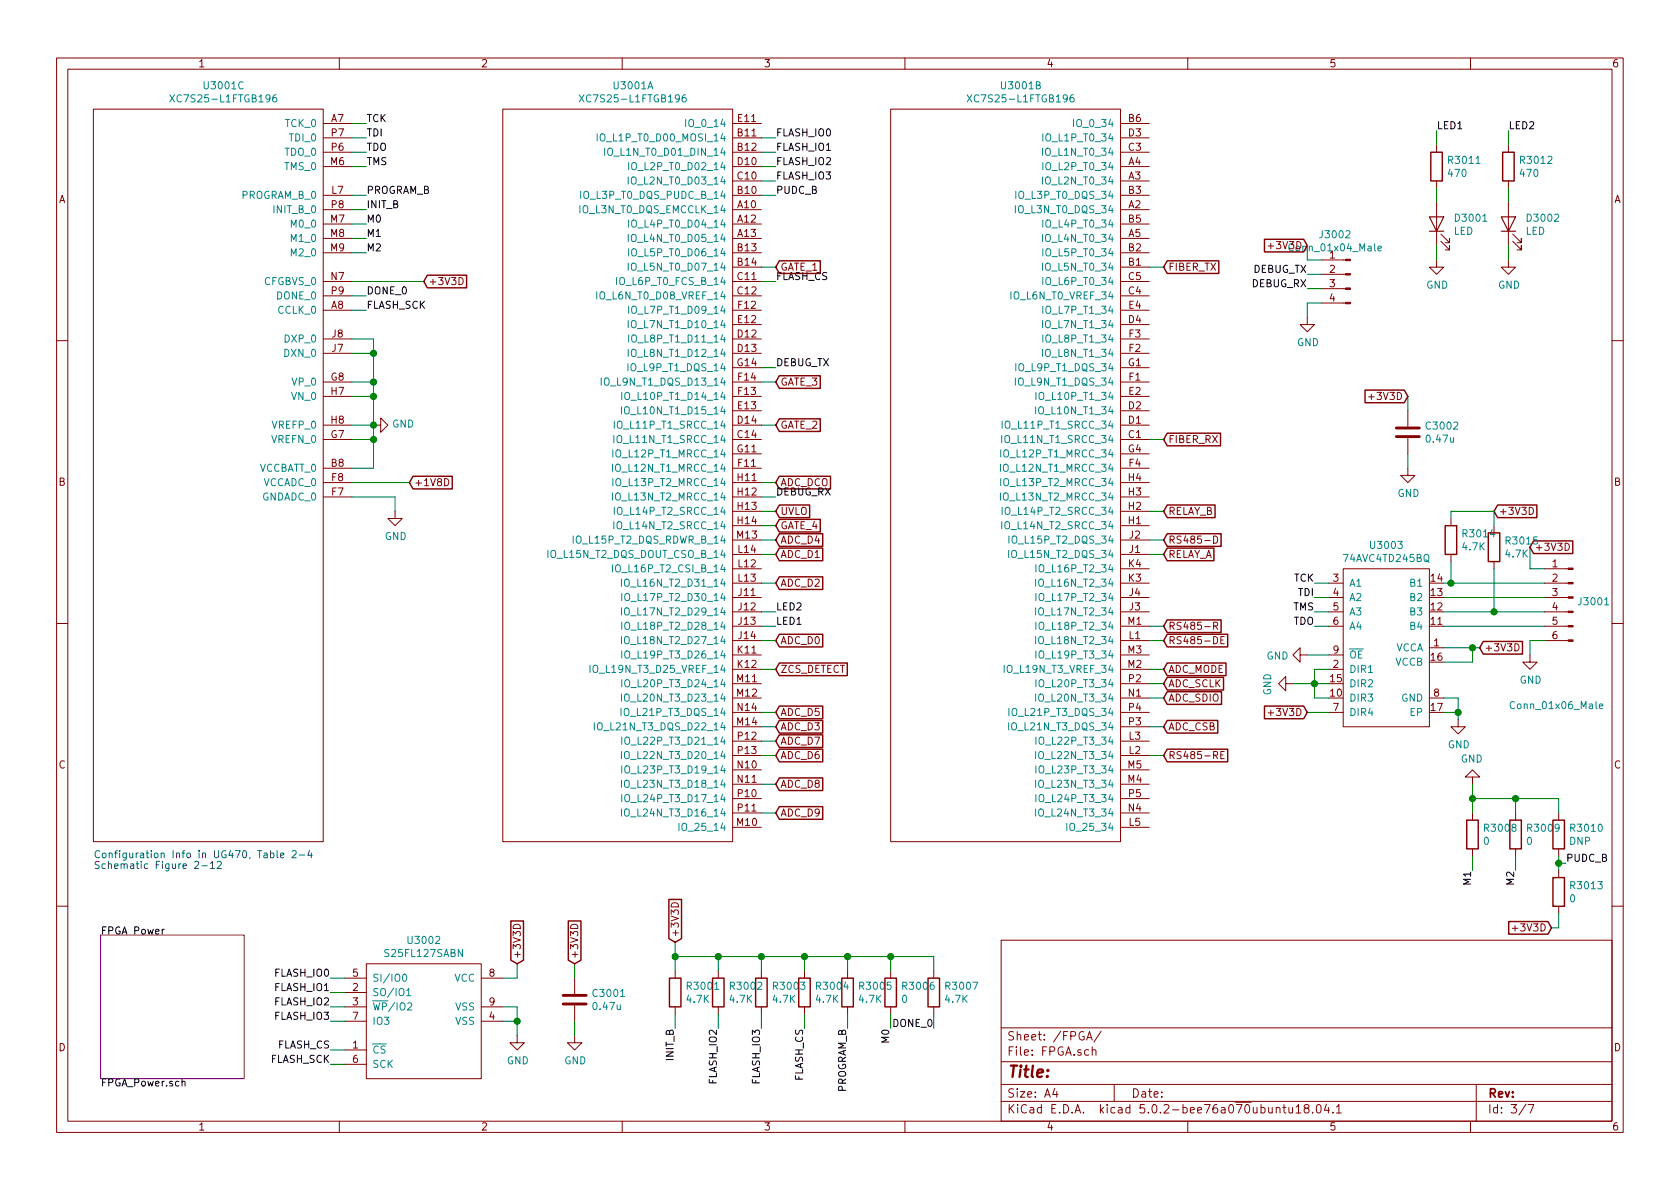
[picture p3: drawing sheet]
EESchema Schematic File Version 4
LIBS:controller-cache
EELAYER 26 0
EELAYER END
$Descr A4 11693 8268
encoding utf-8
Sheet 3 7
Title ""
Date ""
Rev ""
Comp ""
Comment1 ""
Comment2 ""
Comment3 ""
Comment4 ""
$EndDescr
$Sheet
S 700  6500 1000 1000
U 5BE9D654
F0 "FPGA Power" 50
F1 "FPGA_Power.sch" 50
$EndSheet
$Comp
L wbraun_ic_lib:XC7S25-L1FTGB196 U3001
U 3 1
P 1450 3300
F 0 "U3001" H 1556 6015 50  0000 C CNN
F 1 "XC7S25-L1FTGB196" H 1556 5924 50  0000 C CNN
F 2 "wbraun_smd:FTGB196" H -300 4500 50  0001 C CNN
F 3 "" H -300 4500 50  0001 C CNN
	3    1450 3300
	1    0    0    -1  
$EndComp
Text Notes 650  6050 0    50   ~ 0
Configuration Info in UG470, Table 2-4\nSchematic Figure 2-12\n
Wire Wire Line
	2450 3250 2600 3250
$Comp
L power:GND #PWR0130
U 1 1
P 2600 2950
F 0 "#PWR0130" H 2600 2700 50  0001 C CNN
F 1 "GND" V 2605 2822 50  0000 R CNN
F 2 "" H 2600 2950 50  0001 C CNN
F 3 "" H 2600 2950 50  0001 C CNN
	1    2600 2950
	0    -1   -1   0   
$EndComp
Wire Wire Line
	2450 3350 2850 3350
$Comp
L power:GND #PWR0131
U 1 1
P 2750 3550
F 0 "#PWR0131" H 2750 3300 50  0001 C CNN
F 1 "GND" H 2755 3377 50  0000 C CNN
F 2 "" H 2750 3550 50  0001 C CNN
F 3 "" H 2750 3550 50  0001 C CNN
	1    2750 3550
	1    0    0    -1  
$EndComp
Wire Wire Line
	2450 3450 2750 3450
Wire Wire Line
	2750 3450 2750 3550
Wire Wire Line
	2450 2950 2600 2950
Wire Wire Line
	2600 2950 2600 3050
Wire Wire Line
	2450 3050 2600 3050
Connection ~ 2600 3050
Wire Wire Line
	2600 3050 2600 3250
Connection ~ 2600 2950
Wire Wire Line
	2450 2650 2600 2650
Wire Wire Line
	2600 2650 2600 2750
Wire Wire Line
	2450 2750 2600 2750
Connection ~ 2600 2750
Wire Wire Line
	2600 2750 2600 2950
Wire Wire Line
	2450 2350 2600 2350
Wire Wire Line
	2600 2350 2600 2450
Connection ~ 2600 2650
Wire Wire Line
	2450 2450 2600 2450
Connection ~ 2600 2450
Wire Wire Line
	2600 2450 2600 2650
Wire Wire Line
	2450 850  2550 850 
Wire Wire Line
	2450 950  2550 950 
Wire Wire Line
	2450 1050 2550 1050
Wire Wire Line
	2450 1150 2550 1150
Text Label 2550 850  0    50   ~ 0
TCK
Text Label 2550 950  0    50   ~ 0
TDI
Text Label 2550 1050 0    50   ~ 0
TDO
Text Label 2550 1150 0    50   ~ 0
TMS
$Comp
L wbraun_ic_lib:S25FL127SABN U3002
U 1 1
P 2950 7100
F 0 "U3002" H 2950 7665 50  0000 C CNN
F 1 "S25FL127SABN" H 2950 7574 50  0000 C CNN
F 2 "wbraun_smd:WSON-8-1EP_6x5mm_P1.27mm_EP3.4x4mm" H 3150 7450 50  0001 C CNN
F 3 "" H 3150 7450 50  0001 C CNN
	1    2950 7100
	1    0    0    -1  
$EndComp
$Comp
L Device:C C3001
U 1 1
P 4000 6950
F 0 "C3001" H 4115 6996 50  0000 L CNN
F 1 "0.47u" H 4115 6905 50  0000 L CNN
F 2 "Capacitor_SMD:C_0402_1005Metric" H 4038 6800 50  0001 C CNN
F 3 "~" H 4000 6950 50  0001 C CNN
	1    4000 6950
	1    0    0    -1  
$EndComp
$Comp
L power:GND #PWR0132
U 1 1
P 4000 7200
F 0 "#PWR0132" H 4000 6950 50  0001 C CNN
F 1 "GND" H 4005 7027 50  0000 C CNN
F 2 "" H 4000 7200 50  0001 C CNN
F 3 "" H 4000 7200 50  0001 C CNN
	1    4000 7200
	1    0    0    -1  
$EndComp
$Comp
L power:GND #PWR0133
U 1 1
P 3600 7200
F 0 "#PWR0133" H 3600 6950 50  0001 C CNN
F 1 "GND" H 3605 7027 50  0000 C CNN
F 2 "" H 3600 7200 50  0001 C CNN
F 3 "" H 3600 7200 50  0001 C CNN
	1    3600 7200
	1    0    0    -1  
$EndComp
Wire Wire Line
	3500 6800 3600 6800
Wire Wire Line
	3600 6800 3600 6700
Wire Wire Line
	3500 7000 3600 7000
Wire Wire Line
	3600 7000 3600 7100
Wire Wire Line
	3500 7100 3600 7100
Connection ~ 3600 7100
Wire Wire Line
	3600 7100 3600 7200
Wire Wire Line
	4000 6700 4000 6800
Wire Wire Line
	4000 7100 4000 7200
Wire Wire Line
	2450 2150 2550 2150
Wire Wire Line
	2450 1350 2550 1350
Wire Wire Line
	2450 1450 2550 1450
Wire Wire Line
	2450 1550 2550 1550
Wire Wire Line
	2450 1650 2550 1650
Wire Wire Line
	2450 1750 2550 1750
Wire Wire Line
	2450 2050 2550 2050
Text Label 2550 2050 0    50   ~ 0
DONE_0
Wire Wire Line
	2400 6800 2300 6800
Wire Wire Line
	2400 6900 2300 6900
Wire Wire Line
	2400 7000 2300 7000
Wire Wire Line
	2400 7100 2300 7100
Text Label 2300 6800 2    50   ~ 0
FLASH_IO0
Text Label 2300 6900 2    50   ~ 0
FLASH_IO1
Text Label 2300 7000 2    50   ~ 0
FLASH_IO2
Text Label 2300 7100 2    50   ~ 0
FLASH_IO3
Text Label 2300 7300 2    50   ~ 0
FLASH_CS
Wire Wire Line
	2400 7300 2300 7300
Wire Wire Line
	2400 7400 2300 7400
Text Label 2300 7400 2    50   ~ 0
FLASH_SCK
Text Label 2550 2150 0    50   ~ 0
FLASH_SCK
$Comp
L wbraun_ic_lib:XC7S25-L1FTGB196 U3001
U 1 1
P 4300 3300
F 0 "U3001" H 4406 6015 50  0000 C CNN
F 1 "XC7S25-L1FTGB196" H 4406 5924 50  0000 C CNN
F 2 "wbraun_smd:FTGB196" H 2550 4500 50  0001 C CNN
F 3 "" H 2550 4500 50  0001 C CNN
	1    4300 3300
	1    0    0    -1  
$EndComp
Wire Wire Line
	5300 950  5400 950 
Wire Wire Line
	5300 1050 5400 1050
Wire Wire Line
	5300 1150 5400 1150
Wire Wire Line
	5300 1250 5400 1250
Wire Wire Line
	5300 1350 5400 1350
Text Label 5400 950  0    50   ~ 0
FLASH_IO0
Text Label 5400 1050 0    50   ~ 0
FLASH_IO1
Text Label 5400 1150 0    50   ~ 0
FLASH_IO2
Text Label 5400 1250 0    50   ~ 0
FLASH_IO3
Text Label 5400 1350 0    50   ~ 0
PUDC_B
Wire Wire Line
	5300 1950 5400 1950
Text Label 5400 1950 0    50   ~ 0
FLASH_CS
$Comp
L Device:R R3001
U 1 1
P 4700 6900
F 0 "R3001" H 4770 6946 50  0000 L CNN
F 1 "4.7K" H 4770 6855 50  0000 L CNN
F 2 "Resistor_SMD:R_0402_1005Metric" V 4630 6900 50  0001 C CNN
F 3 "~" H 4700 6900 50  0001 C CNN
	1    4700 6900
	1    0    0    -1  
$EndComp
$Comp
L Device:R R3002
U 1 1
P 5000 6900
F 0 "R3002" H 5070 6946 50  0000 L CNN
F 1 "4.7K" H 5070 6855 50  0000 L CNN
F 2 "Resistor_SMD:R_0402_1005Metric" V 4930 6900 50  0001 C CNN
F 3 "~" H 5000 6900 50  0001 C CNN
	1    5000 6900
	1    0    0    -1  
$EndComp
$Comp
L Device:R R3003
U 1 1
P 5300 6900
F 0 "R3003" H 5370 6946 50  0000 L CNN
F 1 "4.7K" H 5370 6855 50  0000 L CNN
F 2 "Resistor_SMD:R_0402_1005Metric" V 5230 6900 50  0001 C CNN
F 3 "~" H 5300 6900 50  0001 C CNN
	1    5300 6900
	1    0    0    -1  
$EndComp
$Comp
L Device:R R3004
U 1 1
P 5600 6900
F 0 "R3004" H 5670 6946 50  0000 L CNN
F 1 "4.7K" H 5670 6855 50  0000 L CNN
F 2 "Resistor_SMD:R_0402_1005Metric" V 5530 6900 50  0001 C CNN
F 3 "~" H 5600 6900 50  0001 C CNN
	1    5600 6900
	1    0    0    -1  
$EndComp
Wire Wire Line
	5600 6750 5600 6650
Wire Wire Line
	4700 6650 4700 6550
Wire Wire Line
	4700 6650 4700 6750
Connection ~ 4700 6650
Wire Wire Line
	5300 6750 5300 6650
Wire Wire Line
	5000 6750 5000 6650
Wire Wire Line
	4700 7050 4700 7150
Wire Wire Line
	5000 7050 5000 7150
Wire Wire Line
	5300 7050 5300 7150
Wire Wire Line
	5600 7050 5600 7150
Text Label 5300 7150 3    50   ~ 0
FLASH_IO3
Text Label 5000 7150 3    50   ~ 0
FLASH_IO2
Text Label 2550 1450 0    50   ~ 0
INIT_B
Text Label 4700 7150 3    50   ~ 0
INIT_B
Connection ~ 5000 6650
Wire Wire Line
	5000 6650 4700 6650
Wire Wire Line
	5000 6650 5300 6650
Connection ~ 5300 6650
Wire Wire Line
	5300 6650 5600 6650
Connection ~ 5600 6650
Wire Wire Line
	5600 6650 5900 6650
$Comp
L Device:R R3005
U 1 1
P 5900 6900
F 0 "R3005" H 5970 6946 50  0000 L CNN
F 1 "4.7K" H 5970 6855 50  0000 L CNN
F 2 "Resistor_SMD:R_0402_1005Metric" V 5830 6900 50  0001 C CNN
F 3 "~" H 5900 6900 50  0001 C CNN
	1    5900 6900
	1    0    0    -1  
$EndComp
Wire Wire Line
	5900 6650 5900 6750
Wire Wire Line
	5900 7050 5900 7150
Text Label 2550 1350 0    50   ~ 0
PROGRAM_B
Text Label 5900 7150 3    50   ~ 0
PROGRAM_B
$Comp
L Device:R R3006
U 1 1
P 6200 6900
F 0 "R3006" H 6270 6946 50  0000 L CNN
F 1 "0" H 6270 6855 50  0000 L CNN
F 2 "Resistor_SMD:R_0402_1005Metric" V 6130 6900 50  0001 C CNN
F 3 "~" H 6200 6900 50  0001 C CNN
	1    6200 6900
	1    0    0    -1  
$EndComp
Wire Wire Line
	5900 6650 6200 6650
Wire Wire Line
	6200 6650 6200 6750
Connection ~ 5900 6650
Wire Wire Line
	6200 7050 6200 7150
$Comp
L Device:R R3008
U 1 1
P 10250 5800
F 0 "R3008" H 10320 5846 50  0000 L CNN
F 1 "0" H 10320 5755 50  0000 L CNN
F 2 "Resistor_SMD:R_0402_1005Metric" V 10180 5800 50  0001 C CNN
F 3 "~" H 10250 5800 50  0001 C CNN
	1    10250 5800
	1    0    0    -1  
$EndComp
$Comp
L Device:R R3009
U 1 1
P 10550 5800
F 0 "R3009" H 10620 5846 50  0000 L CNN
F 1 "0" H 10620 5755 50  0000 L CNN
F 2 "Resistor_SMD:R_0402_1005Metric" V 10480 5800 50  0001 C CNN
F 3 "~" H 10550 5800 50  0001 C CNN
	1    10550 5800
	1    0    0    -1  
$EndComp
$Comp
L power:GND #PWR0134
U 1 1
P 10250 5450
F 0 "#PWR0134" H 10250 5200 50  0001 C CNN
F 1 "GND" H 10255 5277 50  0000 C CNN
F 2 "" H 10250 5450 50  0001 C CNN
F 3 "" H 10250 5450 50  0001 C CNN
	1    10250 5450
	-1   0    0    1   
$EndComp
Wire Wire Line
	10250 5550 10250 5650
Wire Wire Line
	10250 5950 10250 6050
Wire Wire Line
	10550 5950 10550 6050
Wire Wire Line
	10550 5650 10550 5550
Wire Wire Line
	10550 5550 10250 5550
Wire Wire Line
	10250 5550 10250 5450
Connection ~ 10250 5550
Text Label 2550 1550 0    50   ~ 0
M0
Text Label 6200 7150 3    50   ~ 0
M0
Text Label 2550 1650 0    50   ~ 0
M1
Text Label 2550 1750 0    50   ~ 0
M2
Text Label 10250 6050 3    50   ~ 0
M1
Text Label 10550 6050 3    50   ~ 0
M2
Text Label 5600 7150 3    50   ~ 0
FLASH_CS
$Comp
L Device:R R3010
U 1 1
P 10850 5800
F 0 "R3010" H 10920 5846 50  0000 L CNN
F 1 "DNP" H 10920 5755 50  0000 L CNN
F 2 "Resistor_SMD:R_0402_1005Metric" V 10780 5800 50  0001 C CNN
F 3 "~" H 10850 5800 50  0001 C CNN
	1    10850 5800
	1    0    0    -1  
$EndComp
Wire Wire Line
	10550 5550 10850 5550
Wire Wire Line
	10850 5550 10850 5650
Connection ~ 10550 5550
Wire Wire Line
	10850 5950 10850 6000
Text Label 10900 6000 0    50   ~ 0
PUDC_B
$Comp
L wbraun_ic_lib:XC7S25-L1FTGB196 U3001
U 2 1
P 7000 3300
F 0 "U3001" H 7106 6015 50  0000 C CNN
F 1 "XC7S25-L1FTGB196" H 7106 5924 50  0000 C CNN
F 2 "wbraun_smd:FTGB196" H 5250 4500 50  0001 C CNN
F 3 "" H 5250 4500 50  0001 C CNN
	2    7000 3300
	1    0    0    -1  
$EndComp
$Comp
L Connector:Conn_01x06_Male J3001
U 1 1
P 10950 4150
F 0 "J3001" H 10923 4123 50  0000 R CNN
F 1 "Conn_01x06_Male" H 11400 3400 50  0000 R CNN
F 2 "Connector_PinHeader_2.54mm:PinHeader_1x06_P2.54mm_Vertical" H 10950 4150 50  0001 C CNN
F 3 "~" H 10950 4150 50  0001 C CNN
	1    10950 4150
	-1   0    0    -1  
$EndComp
Wire Wire Line
	10750 3950 10650 3950
Wire Wire Line
	10650 3950 10650 3800
Wire Wire Line
	10750 4450 10650 4450
Wire Wire Line
	10650 4450 10650 4550
$Comp
L wbraun_ic_lib:74AVC4TD245BQ U3003
U 1 1
P 9650 4500
F 0 "U3003" H 9650 5215 50  0000 C CNN
F 1 "74AVC4TD245BQ" H 9650 5124 50  0000 C CNN
F 2 "wbraun_smd:DHVQFN16" H 9650 4550 50  0001 C CNN
F 3 "" H 9650 4550 50  0001 C CNN
	1    9650 4500
	1    0    0    -1  
$EndComp
$Comp
L power:GND #PWR0135
U 1 1
P 10650 4550
F 0 "#PWR0135" H 10650 4300 50  0001 C CNN
F 1 "GND" H 10655 4377 50  0000 C CNN
F 2 "" H 10650 4550 50  0001 C CNN
F 3 "" H 10650 4550 50  0001 C CNN
	1    10650 4550
	1    0    0    -1  
$EndComp
Wire Wire Line
	10050 4050 10100 4050
Wire Wire Line
	10050 4150 10750 4150
Wire Wire Line
	10050 4250 10400 4250
Wire Wire Line
	10050 4350 10750 4350
Wire Wire Line
	10050 4500 10250 4500
Wire Wire Line
	10250 4500 10250 4600
Wire Wire Line
	10250 4600 10050 4600
Wire Wire Line
	10250 4500 10300 4500
Connection ~ 10250 4500
$Comp
L power:GND #PWR0137
U 1 1
P 10150 5000
F 0 "#PWR0137" H 10150 4750 50  0001 C CNN
F 1 "GND" H 10155 4827 50  0000 C CNN
F 2 "" H 10150 5000 50  0001 C CNN
F 3 "" H 10150 5000 50  0001 C CNN
	1    10150 5000
	1    0    0    -1  
$EndComp
Wire Wire Line
	10050 4850 10150 4850
Wire Wire Line
	10150 4850 10150 4950
Wire Wire Line
	10050 4950 10150 4950
Connection ~ 10150 4950
Wire Wire Line
	10150 4950 10150 5000
Wire Wire Line
	9250 4050 9150 4050
Wire Wire Line
	9250 4150 9150 4150
Wire Wire Line
	9250 4250 9150 4250
Wire Wire Line
	9250 4350 9150 4350
$Comp
L power:GND #PWR0138
U 1 1
P 9100 4550
F 0 "#PWR0138" H 9100 4300 50  0001 C CNN
F 1 "GND" V 9105 4422 50  0000 R CNN
F 2 "" H 9100 4550 50  0001 C CNN
F 3 "" H 9100 4550 50  0001 C CNN
	1    9100 4550
	0    1    1    0   
$EndComp
Text Label 9150 4050 2    50   ~ 0
TCK
Text Label 9150 4150 2    50   ~ 0
TDI
Text Label 9150 4350 2    50   ~ 0
TDO
Text Label 9150 4250 2    50   ~ 0
TMS
$Comp
L power:GND #PWR0139
U 1 1
P 9000 4750
F 0 "#PWR0139" H 9000 4500 50  0001 C CNN
F 1 "GND" H 9005 4577 50  0000 C CNN
F 2 "" H 9000 4750 50  0001 C CNN
F 3 "" H 9000 4750 50  0001 C CNN
	1    9000 4750
	0    1    1    0   
$EndComp
Wire Wire Line
	9100 4550 9250 4550
Wire Wire Line
	9000 4750 9150 4750
Wire Wire Line
	9250 4650 9150 4650
Wire Wire Line
	9150 4650 9150 4750
Connection ~ 9150 4750
Wire Wire Line
	9150 4750 9250 4750
Wire Wire Line
	9250 4850 9150 4850
Wire Wire Line
	9150 4850 9150 4750
Wire Wire Line
	9100 4950 9250 4950
$Comp
L Device:C C3002
U 1 1
P 9800 3000
F 0 "C3002" H 9915 3046 50  0000 L CNN
F 1 "0.47u" H 9915 2955 50  0000 L CNN
F 2 "Capacitor_SMD:C_0402_1005Metric" H 9838 2850 50  0001 C CNN
F 3 "~" H 9800 3000 50  0001 C CNN
	1    9800 3000
	1    0    0    -1  
$EndComp
$Comp
L power:GND #PWR0140
U 1 1
P 9800 3250
F 0 "#PWR0140" H 9800 3000 50  0001 C CNN
F 1 "GND" H 9805 3077 50  0000 C CNN
F 2 "" H 9800 3250 50  0001 C CNN
F 3 "" H 9800 3250 50  0001 C CNN
	1    9800 3250
	1    0    0    -1  
$EndComp
Wire Wire Line
	9800 2750 9800 2850
Wire Wire Line
	9800 3150 9800 3250
$Comp
L Device:R R3007
U 1 1
P 6500 6900
F 0 "R3007" H 6570 6946 50  0000 L CNN
F 1 "4.7K" H 6570 6855 50  0000 L CNN
F 2 "Resistor_SMD:R_0402_1005Metric" V 6430 6900 50  0001 C CNN
F 3 "~" H 6500 6900 50  0001 C CNN
	1    6500 6900
	1    0    0    -1  
$EndComp
Wire Wire Line
	6500 6650 6200 6650
Connection ~ 6200 6650
Wire Wire Line
	6500 6650 6500 6750
Wire Wire Line
	6500 7050 6500 7150
Text Label 6500 7150 2    50   ~ 0
DONE_0
Wire Wire Line
	2450 1950 2950 1950
Text GLabel 3600 6700 1    50   Input ~ 0
+3V3D
Text GLabel 4000 6700 1    50   Input ~ 0
+3V3D
Text GLabel 4700 6550 1    50   Input ~ 0
+3V3D
Text GLabel 9100 4950 0    50   Input ~ 0
+3V3D
Text GLabel 10650 3800 2    50   Input ~ 0
+3V3D
Text GLabel 9800 2750 0    50   Input ~ 0
+3V3D
Text GLabel 2950 1950 2    50   Input ~ 0
+3V3D
Text GLabel 2850 3350 2    50   Input ~ 0
+1V8D
Wire Wire Line
	5300 3350 5400 3350
Text GLabel 5400 3350 2    50   Input ~ 0
ADC_DCO
Wire Wire Line
	5300 5650 5400 5650
Wire Wire Line
	5300 5450 5400 5450
Text GLabel 5400 5650 2    50   Input ~ 0
ADC_D9
Text GLabel 5400 5450 2    50   Input ~ 0
ADC_D8
Text GLabel 5400 5150 2    50   Input ~ 0
ADC_D7
Text GLabel 5400 5250 2    50   Input ~ 0
ADC_D6
Text GLabel 5400 4950 2    50   Input ~ 0
ADC_D5
Text GLabel 5400 3750 2    50   Input ~ 0
ADC_D4
Text GLabel 5400 5050 2    50   Input ~ 0
ADC_D3
Text GLabel 5400 4050 2    50   Input ~ 0
ADC_D2
Text GLabel 5400 3850 2    50   Input ~ 0
ADC_D1
Text GLabel 5400 4450 2    50   Input ~ 0
ADC_D0
Wire Wire Line
	5300 3750 5400 3750
Wire Wire Line
	5300 3850 5400 3850
Wire Wire Line
	5300 4050 5400 4050
Wire Wire Line
	5300 4450 5400 4450
Wire Wire Line
	5300 4950 5400 4950
Wire Wire Line
	5300 5050 5400 5050
Wire Wire Line
	5300 5150 5400 5150
Wire Wire Line
	5300 5250 5400 5250
$Comp
L Device:R R3012
U 1 1
P 10500 1150
F 0 "R3012" H 10570 1196 50  0000 L CNN
F 1 "470" H 10570 1105 50  0000 L CNN
F 2 "Resistor_SMD:R_0402_1005Metric" V 10430 1150 50  0001 C CNN
F 3 "~" H 10500 1150 50  0001 C CNN
	1    10500 1150
	1    0    0    -1  
$EndComp
Wire Wire Line
	10500 900  10500 1000
Wire Wire Line
	10500 1300 10500 1400
$Comp
L Device:LED D3002
U 1 1
P 10500 1550
F 0 "D3002" V 10538 1433 50  0000 R CNN
F 1 "LED" V 10447 1433 50  0000 R CNN
F 2 "wbraun_smd:LED-T1-RIGHT-ANGLE_4.6x4.4mm" H 10500 1550 50  0001 C CNN
F 3 "~" H 10500 1550 50  0001 C CNN
	1    10500 1550
	0    -1   -1   0   
$EndComp
$Comp
L power:GND #PWR0141
U 1 1
P 10500 1800
F 0 "#PWR0141" H 10500 1550 50  0001 C CNN
F 1 "GND" H 10505 1627 50  0000 C CNN
F 2 "" H 10500 1800 50  0001 C CNN
F 3 "" H 10500 1800 50  0001 C CNN
	1    10500 1800
	1    0    0    -1  
$EndComp
Wire Wire Line
	10500 1700 10500 1800
Text Label 10500 900  0    50   ~ 0
LED2
$Comp
L Device:R R3013
U 1 1
P 10850 6200
F 0 "R3013" H 10920 6246 50  0000 L CNN
F 1 "0" H 10920 6155 50  0000 L CNN
F 2 "Resistor_SMD:R_0402_1005Metric" V 10780 6200 50  0001 C CNN
F 3 "~" H 10850 6200 50  0001 C CNN
	1    10850 6200
	1    0    0    -1  
$EndComp
Wire Wire Line
	10850 6000 10900 6000
Connection ~ 10850 6000
Wire Wire Line
	10850 6000 10850 6050
Text GLabel 10800 6450 0    50   Input ~ 0
+3V3D
Wire Wire Line
	10850 6350 10850 6450
Wire Wire Line
	10850 6450 10800 6450
$Comp
L Device:R R3011
U 1 1
P 10000 1150
F 0 "R3011" H 10070 1196 50  0000 L CNN
F 1 "470" H 10070 1105 50  0000 L CNN
F 2 "Resistor_SMD:R_0402_1005Metric" V 9930 1150 50  0001 C CNN
F 3 "~" H 10000 1150 50  0001 C CNN
	1    10000 1150
	1    0    0    -1  
$EndComp
Wire Wire Line
	10000 900  10000 1000
Wire Wire Line
	10000 1300 10000 1400
$Comp
L Device:LED D3001
U 1 1
P 10000 1550
F 0 "D3001" V 10038 1433 50  0000 R CNN
F 1 "LED" V 9947 1433 50  0000 R CNN
F 2 "wbraun_smd:LED-T1-RIGHT-ANGLE_4.6x4.4mm" H 10000 1550 50  0001 C CNN
F 3 "~" H 10000 1550 50  0001 C CNN
	1    10000 1550
	0    -1   -1   0   
$EndComp
$Comp
L power:GND #PWR0175
U 1 1
P 10000 1800
F 0 "#PWR0175" H 10000 1550 50  0001 C CNN
F 1 "GND" H 10005 1627 50  0000 C CNN
F 2 "" H 10000 1800 50  0001 C CNN
F 3 "" H 10000 1800 50  0001 C CNN
	1    10000 1800
	1    0    0    -1  
$EndComp
Wire Wire Line
	10000 1700 10000 1800
Text Label 10000 900  0    50   ~ 0
LED1
$Comp
L Connector:Conn_01x04_Male J3002
U 1 1
P 9400 1900
F 0 "J3002" H 9506 2178 50  0000 C CNN
F 1 "Conn_01x04_Male" H 9506 2087 50  0000 C CNN
F 2 "Connector_PinHeader_2.54mm:PinHeader_1x04_P2.54mm_Vertical" H 9400 1900 50  0001 C CNN
F 3 "~" H 9400 1900 50  0001 C CNN
	1    9400 1900
	-1   0    0    -1  
$EndComp
Text GLabel 10300 4500 2    50   Input ~ 0
+3V3D
Wire Wire Line
	5300 1850 5400 1850
Text GLabel 5400 1850 2    50   Input ~ 0
GATE_1
Wire Wire Line
	5300 2950 5400 2950
Text GLabel 5400 2950 2    50   Input ~ 0
GATE_2
Wire Wire Line
	5300 2650 5400 2650
Text GLabel 5400 2650 2    50   Input ~ 0
GATE_3
Wire Wire Line
	5300 3650 5400 3650
Text GLabel 5400 3650 2    50   Input ~ 0
GATE_4
Wire Wire Line
	8000 4850 8100 4850
Wire Wire Line
	8000 3050 8100 3050
Wire Wire Line
	8000 1850 8100 1850
Text GLabel 8100 1850 2    50   Input ~ 0
FIBER_TX
Text GLabel 8100 3050 2    50   Input ~ 0
FIBER_RX
Wire Wire Line
	8000 4650 8100 4650
Wire Wire Line
	9200 1800 9100 1800
Wire Wire Line
	9200 2100 9100 2100
Wire Wire Line
	9200 2000 9100 2000
Wire Wire Line
	9200 1900 9100 1900
Text GLabel 9100 1700 0    50   Input ~ 0
+3V3D
Wire Wire Line
	9100 1700 9100 1800
Wire Wire Line
	9100 2100 9100 2200
$Comp
L power:GND #PWR0136
U 1 1
P 9100 2200
F 0 "#PWR0136" H 9100 1950 50  0001 C CNN
F 1 "GND" H 9105 2027 50  0000 C CNN
F 2 "" H 9100 2200 50  0001 C CNN
F 3 "" H 9100 2200 50  0001 C CNN
	1    9100 2200
	1    0    0    -1  
$EndComp
Text Label 9100 1900 2    50   ~ 0
DEBUG_TX
Text Label 9100 2000 2    50   ~ 0
DEBUG_RX
Wire Wire Line
	5300 3550 5400 3550
Text GLabel 5400 4650 2    50   Input ~ 0
ZCS_DETECT
Wire Wire Line
	8000 5050 8100 5050
Text GLabel 8100 5050 2    50   Input ~ 0
ADC_CSB
Wire Wire Line
	8000 4750 8100 4750
Text GLabel 8100 4750 2    50   Input ~ 0
ADC_SCLK
Text GLabel 8100 4850 2    50   Input ~ 0
ADC_SDIO
Text GLabel 8100 4650 2    50   Input ~ 0
ADC_MODE
Wire Wire Line
	5300 4650 5400 4650
Text GLabel 5400 3550 2    50   Input ~ 0
UVLO
Wire Wire Line
	5300 3450 5400 3450
Text Label 5400 3450 0    50   ~ 0
DEBUG_RX
Wire Wire Line
	5300 2550 5400 2550
Text Label 5400 2550 0    50   ~ 0
DEBUG_TX
Wire Wire Line
	5300 4350 5400 4350
Text Label 5400 4350 0    50   ~ 0
LED1
Wire Wire Line
	5300 4250 5400 4250
Text Label 5400 4250 0    50   ~ 0
LED2
Wire Wire Line
	8000 4350 8100 4350
Text GLabel 8100 4350 2    50   Input ~ 0
RS485-R
Wire Wire Line
	8000 5250 8100 5250
Text GLabel 8100 5250 2    50   Input ~ 0
RS485-RE
Wire Wire Line
	8000 4450 8100 4450
Text GLabel 8100 4450 2    50   Input ~ 0
RS485-DE
Wire Wire Line
	8000 3750 8100 3750
Text GLabel 8100 3750 2    50   Input ~ 0
RS485-D
Wire Wire Line
	8000 3850 8100 3850
Text GLabel 8100 3850 2    50   Input ~ 0
RELAY_A
Wire Wire Line
	8000 3550 8100 3550
Text GLabel 8100 3550 2    50   Input ~ 0
RELAY_B
$Comp
L Device:R R3014
U 1 1
P 10100 3750
F 0 "R3014" H 10170 3796 50  0000 L CNN
F 1 "4.7K" H 10170 3705 50  0000 L CNN
F 2 "Resistor_SMD:R_0402_1005Metric" V 10030 3750 50  0001 C CNN
F 3 "~" H 10100 3750 50  0001 C CNN
	1    10100 3750
	1    0    0    -1  
$EndComp
Wire Wire Line
	10100 3900 10100 4050
Connection ~ 10100 4050
Wire Wire Line
	10100 4050 10750 4050
Text GLabel 10400 3550 2    50   Input ~ 0
+3V3D
Wire Wire Line
	10100 3600 10100 3550
$Comp
L Device:R R3015
U 1 1
P 10400 3800
F 0 "R3015" H 10470 3846 50  0000 L CNN
F 1 "4.7K" H 10470 3755 50  0000 L CNN
F 2 "Resistor_SMD:R_0402_1005Metric" V 10330 3800 50  0001 C CNN
F 3 "~" H 10400 3800 50  0001 C CNN
	1    10400 3800
	1    0    0    -1  
$EndComp
Wire Wire Line
	10400 3950 10400 4250
Connection ~ 10400 4250
Wire Wire Line
	10400 4250 10750 4250
Wire Wire Line
	10400 3650 10400 3550
Wire Wire Line
	10100 3550 10400 3550
$EndSCHEMATC
